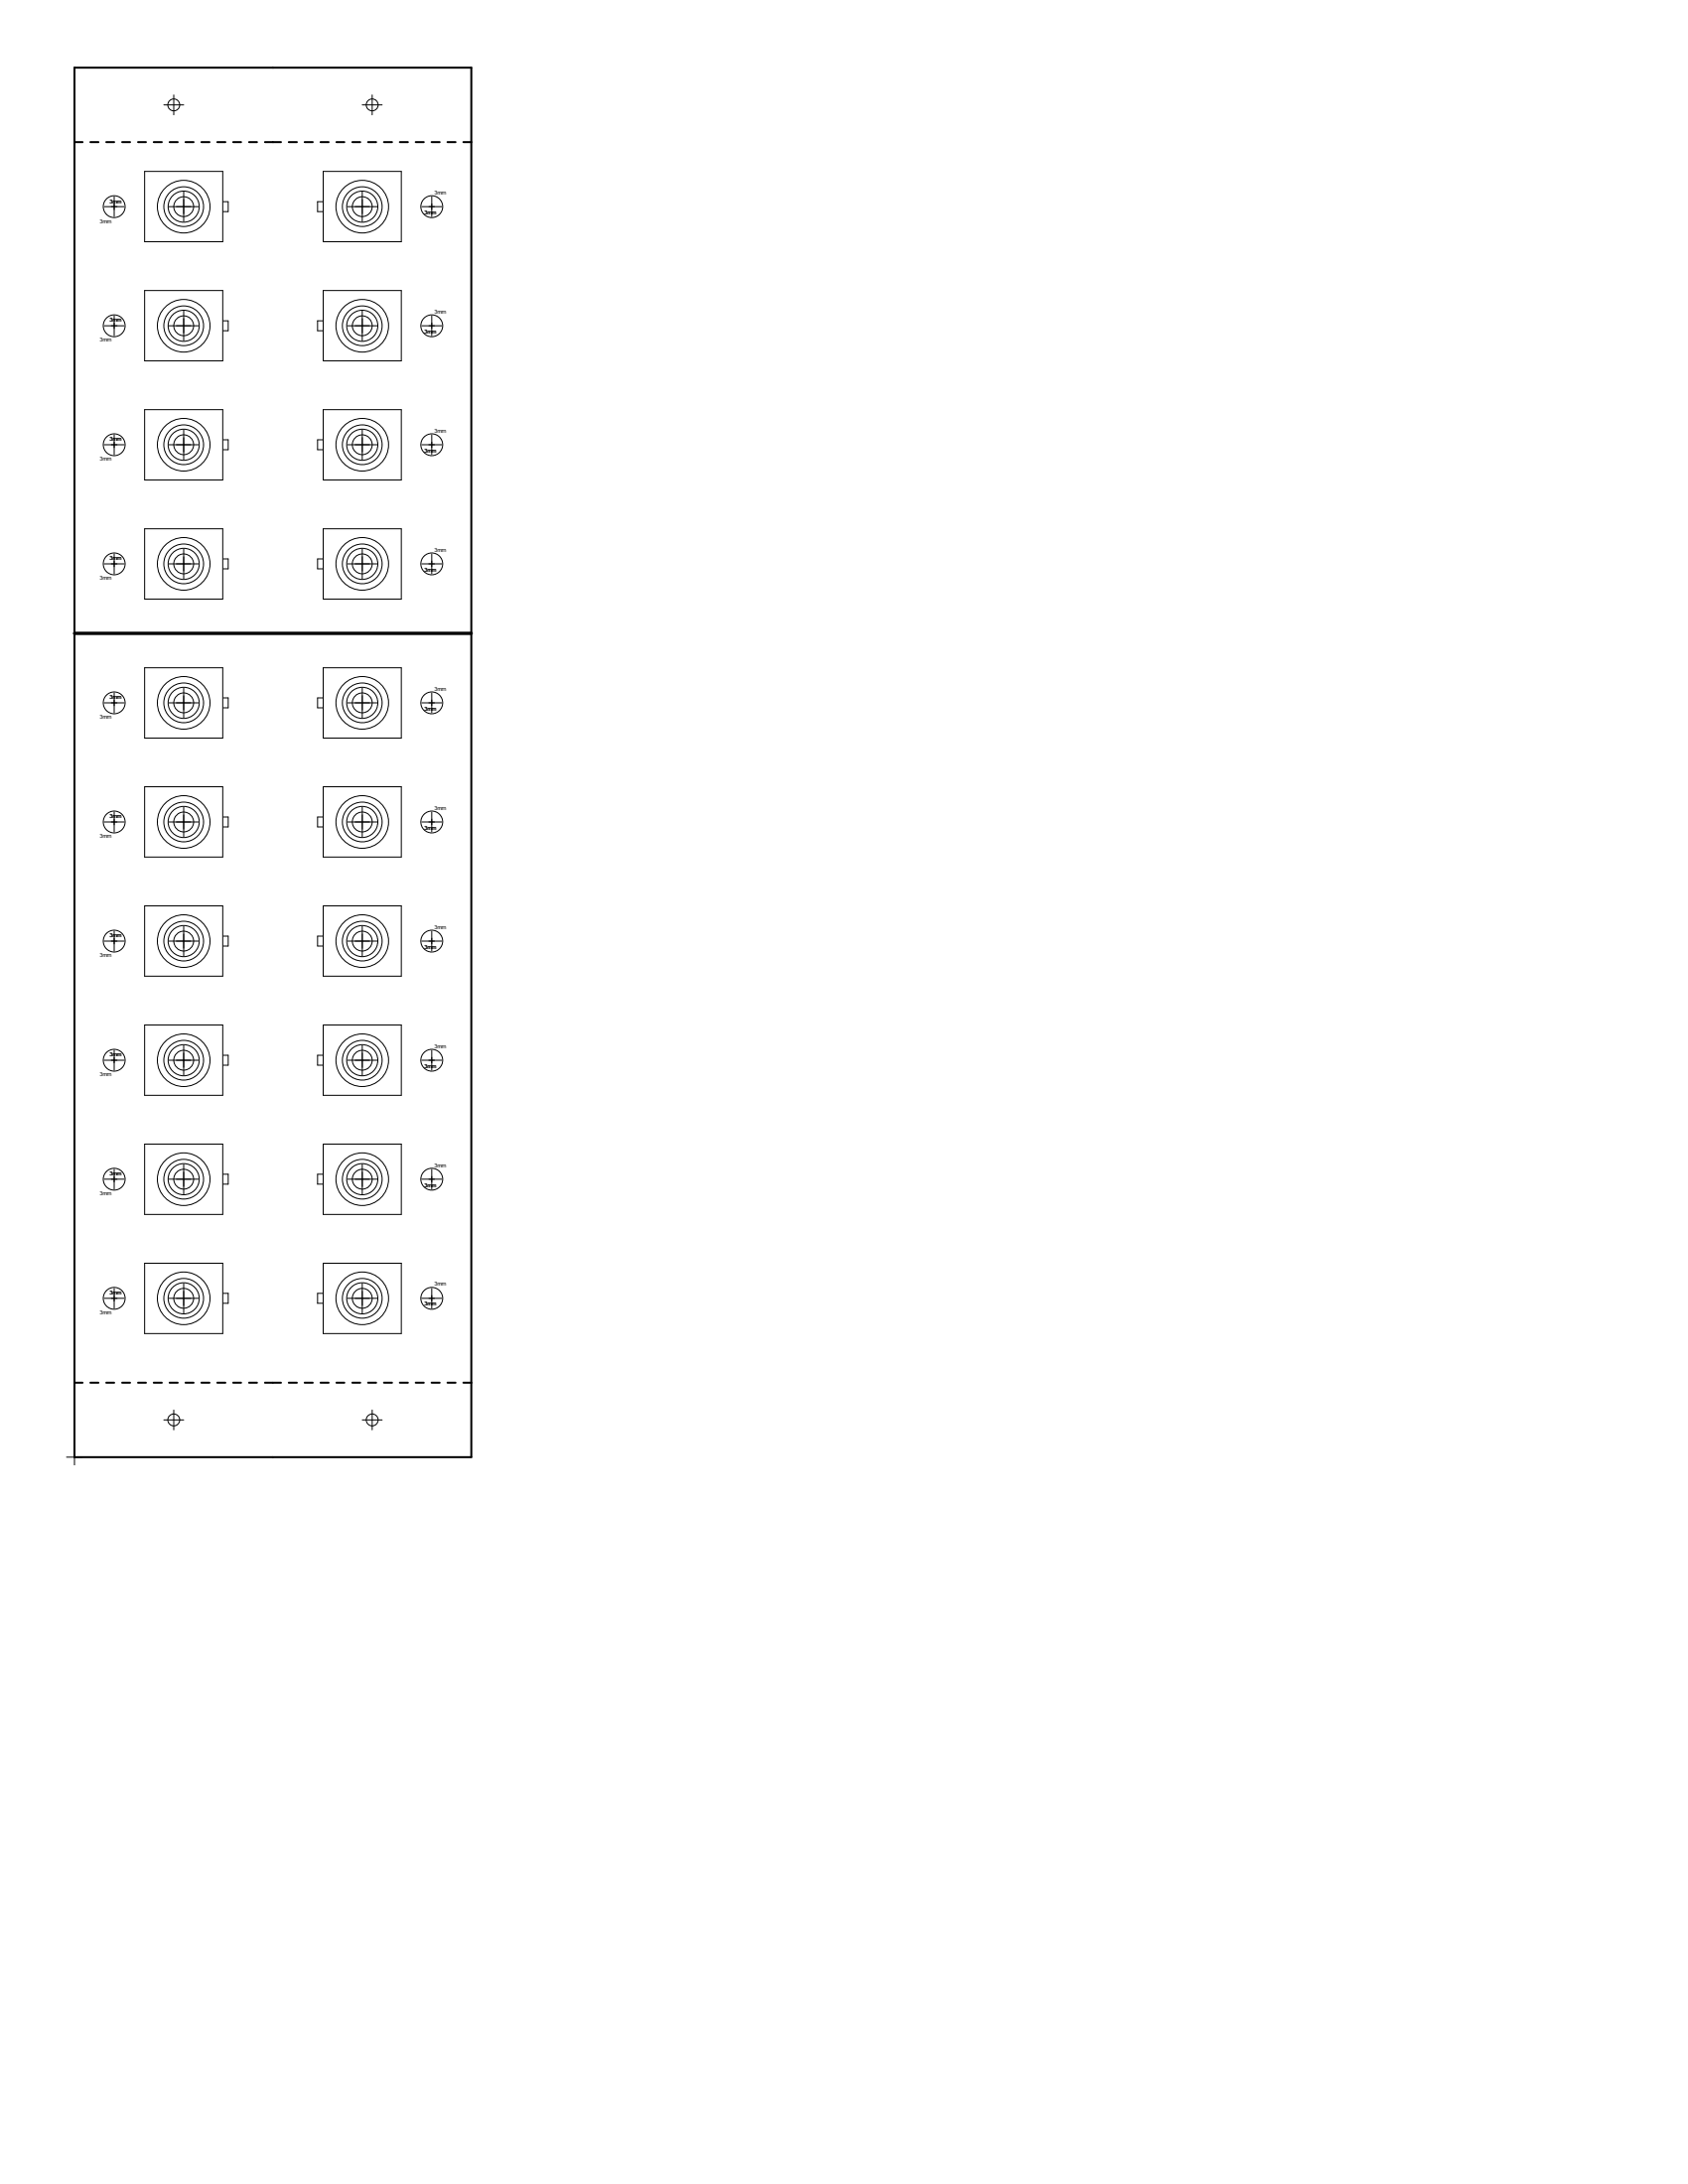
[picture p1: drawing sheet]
<svg xmlns="http://www.w3.org/2000/svg" width="216mm" height="279mm" viewBox="0 0 216 279" stroke-linecap="round" stroke-linejoin="round" font-family="sans-serif">
<g fill="none" stroke="#000" stroke-width=".13">
<path d="M21 13.4h2.5M22.2 12.1v2.6M46.3 13.4h2.6M47.6 12.1v2.6M13.3 26.4h2.6M14.6 25.2v2.5M18.5 37.2h10v9h-10zM18.5 21.9h10v9h-10zM21.6 26.4h3.8M23.5 24.5v3.8M23.5 39.8v3.8M28.6 25.8h.6v1.3h-.6"/>
<path d="M41.3 25.8h-.7v1.3h.7M41.3 21.9h10v9h-10zM41.3 37.2h10v9h-10zM44.4 26.4h3.8M46.3 24.5v3.8M46.3 39.8v3.8M54 26.4h2.5M55.2 25.2v2.5M13.3 41.7h2.6M13.3 56.9h2.6M14.6 40.4v2.5M14.6 55.6v2.6"/>
<path d="M18.5 52.4h10v9h-10zM21.6 41.7h3.8M21.6 56.9h3.8M23.5 55v3.8M28.6 41h.6v1.3h-.6M28.6 56.3h.6v1.2h-.6M41.3 41h-.7v1.3h.7M41.3 56.3h-.7v1.2h.7M41.3 52.4h10v9h-10zM44.4 41.7h3.8M44.4 56.9h3.8M46.3 55v3.8"/>
<path d="M54 41.7h2.5M54 56.9h2.5M55.2 40.4v2.5M55.2 55.6v2.6M13.3 72.1h2.6M14.6 70.9v2.5M18.5 67.6h10v9h-10zM21.6 72.1h3.8M23.5 70.2v3.8M28.6 71.5h.6v1.3h-.6M41.3 71.5h-.7v1.3h.7M41.3 67.6h10v9h-10z"/>
<path d="M44.4 72.1h3.8M46.3 70.2v3.8M54 72.1h2.5M55.2 70.9v2.5M13.3 89.9h2.6M14.6 88.6v2.6M18.5 85.4h10v9h-10zM21.6 89.9h3.8M23.5 88v3.8M28.6 89.3h.6v1.3h-.6M41.3 89.3h-.7v1.3h.7M41.3 85.4h10v9h-10z"/>
<path d="M44.4 89.9h3.8M46.3 88v3.8M54 89.9h2.5M55.2 88.6v2.6M13.3 105.2h2.6M14.6 103.9v2.5M14.6 119.1v2.6M18.5 100.6h10v9h-10zM18.5 115.9h10v9h-10zM21.6 105.2h3.8M23.5 103.3v3.8M23.5 118.5v3.8"/>
<path d="M28.6 104.5h.6v1.3h-.6M28.6 119.8h.6v1.2h-.6M41.3 104.5h-.7v1.3h.7M41.3 119.8h-.7v1.2h.7M41.3 100.6h10v9h-10zM41.3 115.9h10v9h-10zM44.4 105.2h3.8M46.3 103.3v3.8M46.3 118.5v3.8M54 105.2h2.5M55.2 103.9v2.5M55.2 119.1v2.6"/>
<path d="M13.3 135.6h2.6M13.3 120.4h2.6M14.6 134.4v2.5M18.5 131.1h10v9h-10zM21.6 135.6h3.8M21.6 120.4h3.8M23.5 133.7v3.8M28.6 135h.6v1.3h-.6M41.3 135h-.7v1.3h.7M41.3 131.1h10v9h-10zM44.4 135.6h3.8M44.4 120.4h3.8"/>
<path d="M46.3 133.7v3.8M54 135.6h2.5M54 120.4h2.5M55.2 134.4v2.5M13.3 150.9h2.6M14.6 149.6v2.5M18.5 146.4h10v9h-10zM21.6 150.9h3.8M23.5 148.9v3.9M28.6 150.2h.6v1.3h-.6M41.3 150.2h-.7v1.3h.7M41.3 146.4h10v9h-10z"/>
<path d="M44.4 150.9h3.8M46.3 148.9v3.9M54 150.9h2.5M55.2 149.6v2.5M13.3 166.1h2.6M14.6 164.8v2.6M18.5 161.6h10v9h-10zM21.6 166.1h3.8M23.5 164.2v3.8M28.6 165.5h.6v1.2h-.6M41.3 165.5h-.7v1.2h.7M41.3 161.6h10v9h-10z"/>
<path d="M44.4 166.1h3.8M46.3 164.2v3.8M54 166.1h2.5M55.2 164.8v2.6M8.5 186.4h2M9.5 185.4v2M21 181.7h2.5M22.2 180.4v2.5M46.3 181.7h2.6M47.6 180.4v2.5"/>
<circle cx="22.2" cy="13.4" r=".76"/>
<circle cx="47.6" cy="13.4" r=".76"/>
<circle cx="14.6" cy="26.4" r="1.4"/>
<circle cx="23.5" cy="26.4" r="3.4"/>
<circle cx="23.5" cy="26.4" r="1.99"/>
<circle cx="23.5" cy="26.4" r="2.54"/>
<circle cx="23.5" cy="26.4" r="1.27"/>
<circle cx="46.3" cy="26.4" r="3.4"/>
<circle cx="46.3" cy="26.4" r="1.99"/>
<circle cx="46.3" cy="26.4" r="2.54"/>
<circle cx="46.3" cy="26.4" r="1.27"/>
<circle cx="55.2" cy="26.4" r="1.4"/>
<circle cx="14.6" cy="41.7" r="1.4"/>
<circle cx="14.6" cy="56.9" r="1.4"/>
<circle cx="23.5" cy="41.7" r="3.4"/>
<circle cx="23.5" cy="56.9" r="3.4"/>
<circle cx="23.5" cy="41.7" r="1.99"/>
<circle cx="23.5" cy="56.9" r="1.99"/>
<circle cx="23.5" cy="41.7" r="2.54"/>
<circle cx="23.5" cy="56.9" r="2.54"/>
<circle cx="23.5" cy="56.9" r="1.27"/>
<circle cx="23.5" cy="41.7" r="1.27"/>
<circle cx="46.3" cy="56.9" r="3.4"/>
<circle cx="46.3" cy="41.7" r="3.4"/>
<circle cx="46.3" cy="56.9" r="1.99"/>
<circle cx="46.3" cy="41.7" r="1.99"/>
<circle cx="46.3" cy="56.9" r="2.54"/>
<circle cx="46.3" cy="41.7" r="2.54"/>
<circle cx="46.3" cy="56.9" r="1.27"/>
<circle cx="46.3" cy="41.7" r="1.27"/>
<circle cx="55.2" cy="41.7" r="1.4"/>
<circle cx="55.2" cy="56.9" r="1.4"/>
<circle cx="14.6" cy="72.1" r="1.4"/>
<circle cx="23.5" cy="72.1" r="3.4"/>
<circle cx="23.5" cy="72.1" r="1.99"/>
<circle cx="23.5" cy="72.1" r="2.54"/>
<circle cx="23.5" cy="72.1" r="1.27"/>
<circle cx="46.3" cy="72.1" r="3.4"/>
<circle cx="46.3" cy="72.1" r="1.99"/>
<circle cx="46.3" cy="72.1" r="2.54"/>
<circle cx="46.3" cy="72.1" r="1.27"/>
<circle cx="55.2" cy="72.1" r="1.4"/>
<circle cx="14.6" cy="89.9" r="1.4"/>
<circle cx="23.5" cy="89.9" r="3.4"/>
<circle cx="23.5" cy="89.9" r="1.99"/>
<circle cx="23.5" cy="89.9" r="2.54"/>
<circle cx="23.5" cy="89.9" r="1.27"/>
<circle cx="46.3" cy="89.9" r="3.4"/>
<circle cx="46.3" cy="89.9" r="1.99"/>
<circle cx="46.3" cy="89.9" r="2.54"/>
<circle cx="46.3" cy="89.9" r="1.27"/>
<circle cx="55.2" cy="89.9" r="1.4"/>
<circle cx="14.6" cy="105.2" r="1.4"/>
<circle cx="23.5" cy="105.2" r="3.4"/>
<circle cx="23.5" cy="105.2" r="1.99"/>
<circle cx="23.5" cy="105.2" r="2.54"/>
<circle cx="23.5" cy="105.2" r="1.27"/>
<circle cx="46.3" cy="105.2" r="3.4"/>
<circle cx="46.3" cy="105.2" r="1.99"/>
<circle cx="46.3" cy="105.2" r="2.54"/>
<circle cx="46.3" cy="105.2" r="1.27"/>
<circle cx="55.2" cy="105.2" r="1.4"/>
<circle cx="14.6" cy="135.6" r="1.4"/>
<circle cx="14.6" cy="120.4" r="1.4"/>
<circle cx="23.5" cy="120.4" r="3.4"/>
<circle cx="23.5" cy="135.6" r="3.4"/>
<circle cx="23.5" cy="135.6" r="1.99"/>
<circle cx="23.5" cy="120.4" r="1.99"/>
<circle cx="23.5" cy="120.4" r="2.54"/>
<circle cx="23.5" cy="135.6" r="2.54"/>
<circle cx="23.5" cy="120.4" r="1.27"/>
<circle cx="23.5" cy="135.6" r="1.27"/>
<circle cx="46.3" cy="120.4" r="3.4"/>
<circle cx="46.3" cy="135.6" r="3.4"/>
<circle cx="46.3" cy="120.4" r="1.99"/>
<circle cx="46.3" cy="135.6" r="1.99"/>
<circle cx="46.3" cy="135.6" r="2.54"/>
<circle cx="46.3" cy="120.4" r="2.54"/>
<circle cx="46.3" cy="120.4" r="1.27"/>
<circle cx="46.3" cy="135.6" r="1.27"/>
<circle cx="55.2" cy="135.6" r="1.4"/>
<circle cx="55.2" cy="120.4" r="1.4"/>
<circle cx="14.6" cy="150.9" r="1.4"/>
<circle cx="23.5" cy="150.9" r="3.4"/>
<circle cx="23.5" cy="150.9" r="1.99"/>
<circle cx="23.5" cy="150.9" r="2.54"/>
<circle cx="23.5" cy="150.9" r="1.27"/>
<circle cx="46.3" cy="150.9" r="3.4"/>
<circle cx="46.3" cy="150.9" r="1.99"/>
<circle cx="46.3" cy="150.9" r="2.54"/>
<circle cx="46.3" cy="150.9" r="1.27"/>
<circle cx="55.2" cy="150.9" r="1.4"/>
<circle cx="14.6" cy="166.1" r="1.4"/>
<circle cx="23.5" cy="166.1" r="3.4"/>
<circle cx="23.5" cy="166.1" r="1.99"/>
<circle cx="23.5" cy="166.1" r="2.54"/>
<circle cx="23.5" cy="166.1" r="1.27"/>
<circle cx="46.3" cy="166.1" r="3.4"/>
<circle cx="46.3" cy="166.1" r="1.99"/>
<circle cx="46.3" cy="166.1" r="2.54"/>
<circle cx="46.3" cy="166.1" r="1.27"/>
<circle cx="55.2" cy="166.1" r="1.4"/>
<circle cx="22.2" cy="181.7" r=".76"/>
<circle cx="47.6" cy="181.7" r=".76"/>
</g>
<g fill="none" stroke="#000" stroke-width=".25">
<path d="M9.5 8.7h50.8v177.7h-50.8zM9.5 18.2h1.1M11.6 18.2h1M13.6 18.2h1M15.6 18.2h1M17.7 18.2h1M19.7 18.2h1M21.7 18.2h1M23.7 18.2h1.1M25.8 18.2h1M27.8 18.2h1M29.8 18.2h1"/>
<path d="M31.9 18.2h1M33.9 18.2h2M36.9 18.2h1.1M39 18.2h1M41 18.2h1M43 18.2h1M45.1 18.2h1M47.1 18.2h1M49.1 18.2h1M51.1 18.2h1.1M53.2 18.2h1M55.2 18.2h1"/>
<path d="M57.2 18.2h1.1M59.3 18.2h1M9.5 176.9h1.1M11.6 176.9h1M13.6 176.9h1M15.6 176.9h1M17.7 176.9h1M19.7 176.9h1M21.7 176.9h1M23.7 176.9h1.1M25.8 176.9h1M27.8 176.9h1"/>
<path d="M29.8 176.9h1M31.9 176.9h1M33.9 176.9h2M36.9 176.9h1.1M39 176.9h1M41 176.9h1M43 176.9h1M45.1 176.9h1M47.1 176.9h1M49.1 176.9h1M51.1 176.9h1.1M53.2 176.9h1"/>
<path d="M55.2 176.9h1M57.2 176.9h1.1M59.3 176.9h1"/>
</g>
<path d="M9.5 81h50.8" fill="none" stroke="#000" stroke-width=".42"/>
<g font-size=".8">
<text x="12.7" y="28.5">3mm</text>
<text x="14" y="26">3mm</text>
<text x="54.3" y="27.4">3m</text>
<text x="55.2" y="27.4">m</text>
<text x="55.5" y="24.9">3mm</text>
<text x="14" y="41.2">3mm</text>
<text x="55.5" y="40.1">3mm</text>
<text x="12.7" y="43.8">3mm</text>
<text x="54.3" y="42.6">3m</text>
<text x="55.2" y="42.6">m</text>
<text x="12.7" y="59">3mm</text>
<text x="14" y="56.4">3mm</text>
<text x="54.3" y="57.9">3m</text>
<text x="55.2" y="57.9">m</text>
<text x="55.5" y="55.3">3mm</text>
<text x="14" y="71.7">3mm</text>
<text x="55.5" y="70.6">3mm</text>
<text x="12.7" y="74.2">3mm</text>
<text x="54.3" y="73.1">3m</text>
<text x="55.2" y="73.1">m</text>
<text x="14" y="89.5">3mm</text>
<text x="55.5" y="88.3">3mm</text>
<text x="12.7" y="92">3mm</text>
<text x="54.3" y="90.9">3m</text>
<text x="55.2" y="90.9">m</text>
<text x="12.7" y="107.2">3mm</text>
<text x="14" y="104.7">3mm</text>
<text x="54.3" y="106.1">3m</text>
<text x="55.2" y="106.1">m</text>
<text x="55.5" y="103.6">3mm</text>
<text x="14" y="119.9">3mm</text>
<text x="55.5" y="118.8">3mm</text>
<text x="12.7" y="122.5">3mm</text>
<text x="54.3" y="121.4">3m</text>
<text x="55.2" y="121.4">m</text>
<text x="12.7" y="137.7">3mm</text>
<text x="14" y="135.2">3mm</text>
<text x="54.3" y="136.6">3m</text>
<text x="55.2" y="136.6">m</text>
<text x="55.5" y="134.1">3mm</text>
<text x="55.5" y="149.3">3mm</text>
<text x="12.7" y="152.9">3mm</text>
<text x="14" y="150.4">3mm</text>
<text x="54.3" y="151.8">3m</text>
<text x="55.2" y="151.8">m</text>
<text x="14" y="165.6">3mm</text>
<text x="54.3" y="167.1">3m</text>
<text x="55.2" y="167.1">m</text>
<text x="55.5" y="164.5">3mm</text>
<text x="12.7" y="168.2">3mm</text>
</g>
</svg>
